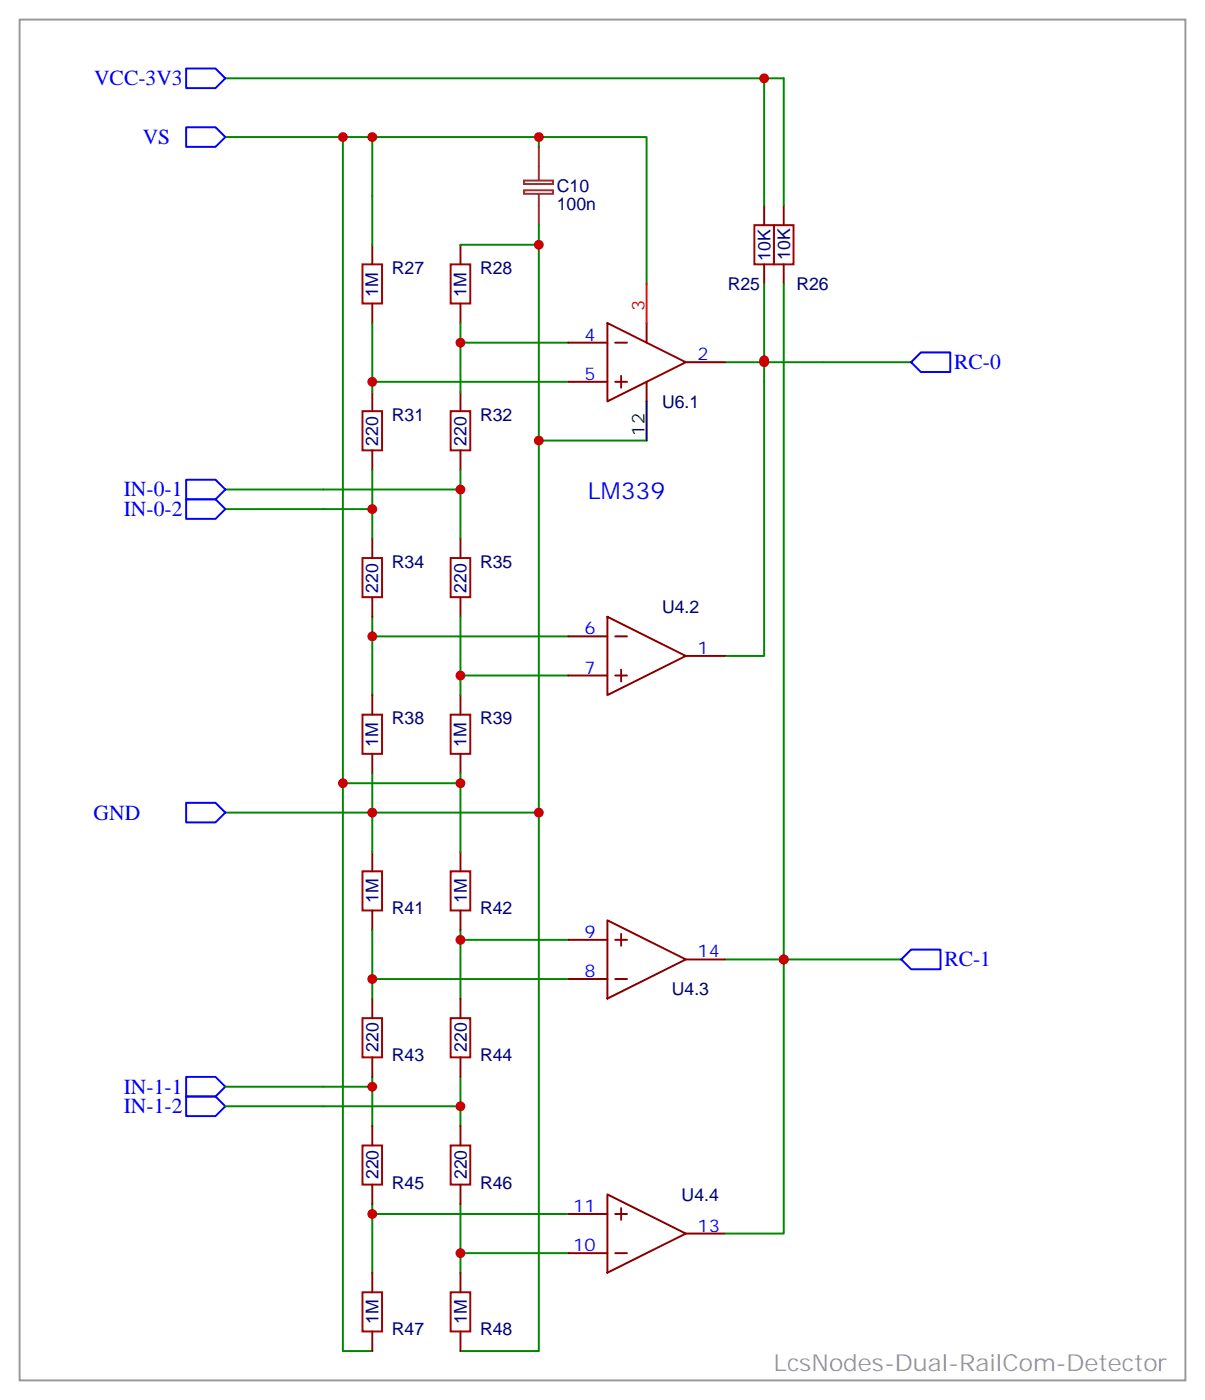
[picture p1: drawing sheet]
<svg xmlns="http://www.w3.org/2000/svg" width="217mm" height="252mm" viewBox="0 0 217 252" stroke-linecap="round" stroke-linejoin="round" font-family="sans-serif">
<path d="M3.5 3.5h209.9v245.2h-209.9z" fill="none" stroke="#999" stroke-width=".35"/>
<g fill="none" stroke="#008700" stroke-width=".35">
<path d="M40.6 14.1h97M40.6 24.7h75.8v26.5M61.7 24.7v116.4h21.2v-1.8M67 24.7v19.4M97 24.7v1.8M137.6 37v-22.9h3.5v22.9M67 58.2v12.4M82.9 58.2v12.4M97 44.1v102.3h-30v-7.1M97 40.6v3.5h-14.1M137.6 51.2v67h-7.1M141.1 51.2v171h-10.6"/>
<path d="M67 68.8h35.3M82.9 61.7h19.4M97 79.4h19.4M137.6 64.9v.4h-7.1M137.6 65.3h26.4M40.6 88.2h42.3M40.6 91.7h26.4M67 84.7v12.3M82.9 84.7v12.3M67 111.1v14.1M67 114.7h35.3M82.9 111.1v14.1"/>
<path d="M82.9 121.7h19.4M40.6 146.4h26.4v7.1M61.7 141.1v102.3h5.3M82.9 141.1v12.4M97 146.4v97h-14.1M67 167.6v12.3M67 176.4h35.3M82.9 167.6v12.3M82.9 169.3h19.4M130.5 172.9h31.8M40.6 195.8h26.4M40.6 199.3h42.3"/>
<path d="M67 194v8.8M82.9 194v8.8M67 217v12.3M67 218.7h35.3M82.9 217v12.3M82.9 225.8h19.4"/>
</g>
<path d="M33.5 12.3h5.3l1.8 1.8-1.8 1.8h-5.3zM33.5 22.9h5.3l1.8 1.8-1.8 1.8h-5.3zM164 65.3l1.8-1.8h5.3v3.5h-5.3zM33.5 86.4h5.3l1.8 1.8-1.8 1.8h-5.3zM33.5 90h5.3l1.8 1.7-1.8 1.8h-5.3zM33.5 144.6h5.3l1.8 1.8-1.8 1.8h-5.3zM162.3 172.9l1.7-1.8h5.3v3.5h-5.3zM33.5 194h5.3l1.8 1.8-1.8 1.8h-5.3zM33.5 197.6h5.3l1.8 1.7-1.8 1.8h-5.3z" fill="none" stroke="#00f" stroke-width=".35"/>
<g fill="none" stroke="#a10000" stroke-width=".35">
<path d="M65.3 47.6h3.5v7.1h-3.5zM81.1 47.6h3.6v7.1h-3.6zM135.8 40.6h3.5v7h-3.5zM139.3 40.6h3.6v7h-3.6zM65.3 74.1h3.5v7h-3.5zM81.1 74.1h3.6v7h-3.6zM65.3 100.5h3.5v7.1h-3.5zM81.1 100.5h3.6v7.1h-3.6zM65.3 128.8h3.5v7h-3.5zM81.1 128.8h3.6v7h-3.6zM65.3 157h3.5v7h-3.5zM81.1 157h3.6v7h-3.6z"/>
<path d="M65.3 183.4h3.5v7.1h-3.5zM81.1 183.4h3.6v7.1h-3.6zM65.3 206.4h3.5v7h-3.5zM81.1 206.4h3.6v7h-3.6zM65.3 232.8h3.5v7.1h-3.5zM81.1 232.8h3.6v7.1h-3.6z"/>
</g>
<g fill="none" stroke="#870000" stroke-width=".35">
<path d="M137.6 37v3.6M141.1 37v3.6M67 44.1v3.5M67 54.7v3.5M82.9 44.1v3.5M82.9 54.7v3.5M109.4 58.2l14.1 7.1-14.1 7zM116.4 58.2v3.5M137.6 47.6v3.6M141.1 47.6v3.6M67 70.6v3.5M82.9 70.6v3.5"/>
<path d="M102.3 61.7h7.1M102.3 68.8h7.1M110.8 61.7h2.1M110.8 68.8h2.1M111.8 67.7v2.1M116.4 68.8v3.5M123.5 65.3h7M67 81.1v3.6M67 97v3.5M82.9 81.1v3.6M82.9 97v3.5M67 107.6v3.5"/>
<path d="M82.9 107.6v3.5M102.3 114.7h7.1M109.4 111.1l14.1 7.1-14.1 7zM110.8 114.7h2.1M123.5 118.2h7M67 125.2v3.6M67 135.8v3.5M82.9 125.2v3.6M82.9 135.8v3.5M102.3 121.7h7.1M110.8 121.7h2.1M111.8 120.6v2.2"/>
<path d="M67 153.5v3.5M82.9 153.5v3.5M67 164v3.6M67 179.9v3.5M82.9 164v3.6M82.9 179.9v3.5M102.3 176.4h7.1M102.3 169.3h7.1M109.4 165.8l14.1 7.1-14.1 7zM110.8 176.4h2.1M110.8 169.3h2.1M111.8 168.3v2.1"/>
<path d="M123.5 172.9h7M67 190.5v3.5M82.9 190.5v3.5M67 202.8v3.6M67 213.4v3.6M82.9 202.8v3.6M82.9 213.4v3.6M102.3 218.7h7.1M109.4 215.2l14.1 7-14.1 7.1zM110.8 218.7h2.1M111.8 217.7v2.1M67 229.3v3.5"/>
<path d="M67 239.9v3.5M82.9 229.3v3.5M82.9 239.9v3.5M102.3 225.8h7.1M110.8 225.8h2.1M123.5 222.2h7"/>
</g>
<path d="M116.4 51.2v7" fill="none" stroke="#f00" stroke-width=".35"/>
<path d="M116.4 72.3v7.1" fill="none" stroke="#000" stroke-width=".35"/>
<path d="M94.4 32.5h5.2v.7h-5.2zM94.4 34.3h5.2v.6h-5.2zM97 26.5v6M97 34.9v5.7" fill="none" stroke="#8c2424" stroke-width=".35"/>
<g fill="#c00">
<circle cx="97" cy="24.7" r=".88"/>
<circle cx="97" cy="44.1" r=".88"/>
<circle cx="67" cy="24.7" r=".88"/>
<circle cx="61.7" cy="24.7" r=".88"/>
<circle cx="137.6" cy="14.1" r=".88"/>
<circle cx="141.1" cy="172.9" r=".88"/>
<circle cx="137.6" cy="65.3" r=".88"/>
<circle cx="137.6" cy="64.9" r=".88"/>
<circle cx="82.9" cy="199.3" r=".88"/>
<circle cx="82.9" cy="88.2" r=".88"/>
<circle cx="61.7" cy="141.1" r=".88"/>
<circle cx="67" cy="195.8" r=".88"/>
<circle cx="67" cy="68.8" r=".88"/>
<circle cx="82.9" cy="61.7" r=".88"/>
<circle cx="82.9" cy="121.7" r=".88"/>
<circle cx="67" cy="91.7" r=".88"/>
<circle cx="67" cy="114.7" r=".88"/>
<circle cx="67" cy="146.4" r=".88"/>
<circle cx="82.9" cy="169.3" r=".88"/>
<circle cx="67" cy="176.4" r=".88"/>
<circle cx="67" cy="218.7" r=".88"/>
<circle cx="97" cy="146.4" r=".88"/>
<circle cx="82.9" cy="225.8" r=".88"/>
<circle cx="82.9" cy="141.1" r=".88"/>
<circle cx="97" cy="79.4" r=".88"/>
</g>
<text font-size="4.2" fill="#00f" x="105.8" y="90">LM339</text>
<text font-size="4.2" fill="#999" x="139.3" y="246.9">LcsNodes-Dual-RailCom-Detector</text>
<g font-size="3.9" fill="#00f">
<text x="16.9" y="15.4">VCC-3V3</text>
<text x="25.7" y="26">VS</text>
<text x="171.8" y="66.5">RC-0</text>
<text x="22.3" y="89.5">IN-0-1</text>
<text x="22.3" y="93">IN-0-2</text>
<text x="16.9" y="147.7">GND</text>
<text x="170" y="174.1">RC-1</text>
<text x="22.3" y="197">IN-1-1</text>
<text x="22.3" y="200.6">IN-1-2</text>
</g>
<g font-size="3.2" fill="#000080">
<text x="100.3" y="34.7">C10</text>
<text x="100.3" y="37.8">100n</text>
<text x="138.7" y="47" transform="rotate(-90 138.7 47)">10K</text>
<text x="142.3" y="46.8" transform="rotate(-90 142.3 46.8)">10K</text>
<text x="68.1" y="53.4" transform="rotate(-90 68.1 53.4)">1M</text>
<text x="70.6" y="49.4">R27</text>
<text x="84" y="53.4" transform="rotate(-90 84 53.4)">1M</text>
<text x="86.4" y="49.4">R28</text>
<text x="131" y="52.3">R25</text>
<text x="143.4" y="52.3">R26</text>
<text x="70.6" y="75.8">R31</text>
<text x="86.4" y="75.8">R32</text>
<text x="119.2" y="73.5">U6.1</text>
<text x="68.1" y="80.4" transform="rotate(-90 68.1 80.4)">220</text>
<text x="84" y="80.4" transform="rotate(-90 84 80.4)">220</text>
<text x="68.1" y="106.8" transform="rotate(-90 68.1 106.8)">220</text>
<text x="70.6" y="102.3">R34</text>
<text x="84" y="106.8" transform="rotate(-90 84 106.8)">220</text>
<text x="86.4" y="102.3">R35</text>
<text x="119.2" y="110.5">U4.2</text>
<text x="70.6" y="130.5">R38</text>
<text x="86.4" y="130.5">R39</text>
<text x="68.1" y="134.6" transform="rotate(-90 68.1 134.6)">1M</text>
<text x="84" y="134.6" transform="rotate(-90 84 134.6)">1M</text>
<text x="68.2" y="162.6" transform="rotate(-90 68.2 162.6)">1M</text>
<text x="70.6" y="164.7">R41</text>
<text x="84" y="162.6" transform="rotate(-90 84 162.6)">1M</text>
<text x="86.4" y="164.7">R42</text>
<text x="121" y="179.3">U4.3</text>
<text x="68.2" y="189.5" transform="rotate(-90 68.2 189.5)">220</text>
<text x="70.6" y="191.2">R43</text>
<text x="84" y="189.5" transform="rotate(-90 84 189.5)">220</text>
<text x="86.4" y="191.2">R44</text>
<text x="68.2" y="212.4" transform="rotate(-90 68.2 212.4)">220</text>
<text x="70.6" y="214.1">R45</text>
<text x="84" y="212.5" transform="rotate(-90 84 212.5)">220</text>
<text x="86.4" y="214.1">R46</text>
<text x="122.7" y="216.3">U4.4</text>
<text x="68.2" y="238.5" transform="rotate(-90 68.2 238.5)">1M</text>
<text x="84" y="238.5" transform="rotate(-90 84 238.5)">1M</text>
<text x="70.6" y="240.6">R47</text>
<text x="86.4" y="240.6">R48</text>
</g>
<text font-size="3.2" fill="#f00" x="116.1" y="56.1" transform="rotate(-90 116.1 56.1)">3</text>
<g font-size="3.2" fill="#00f">
<text x="105.2" y="61.4">4</text>
<text x="125.6" y="64.9">2</text>
<text x="105.2" y="68.4">5</text>
<text x="105.2" y="114.3">6</text>
<text x="125.6" y="117.8">1</text>
<text x="105.2" y="121.4">7</text>
<text x="105.2" y="169">9</text>
<text x="125.6" y="172.5">14</text>
<text x="105.2" y="176">8</text>
<text x="103.2" y="218.4">11</text>
<text x="125.6" y="221.9">13</text>
<text x="103.2" y="225.4">10</text>
</g>
<text font-size="3.2" x="116.1" y="78.5" transform="rotate(-90 116.1 78.5)">12</text>
</svg>
